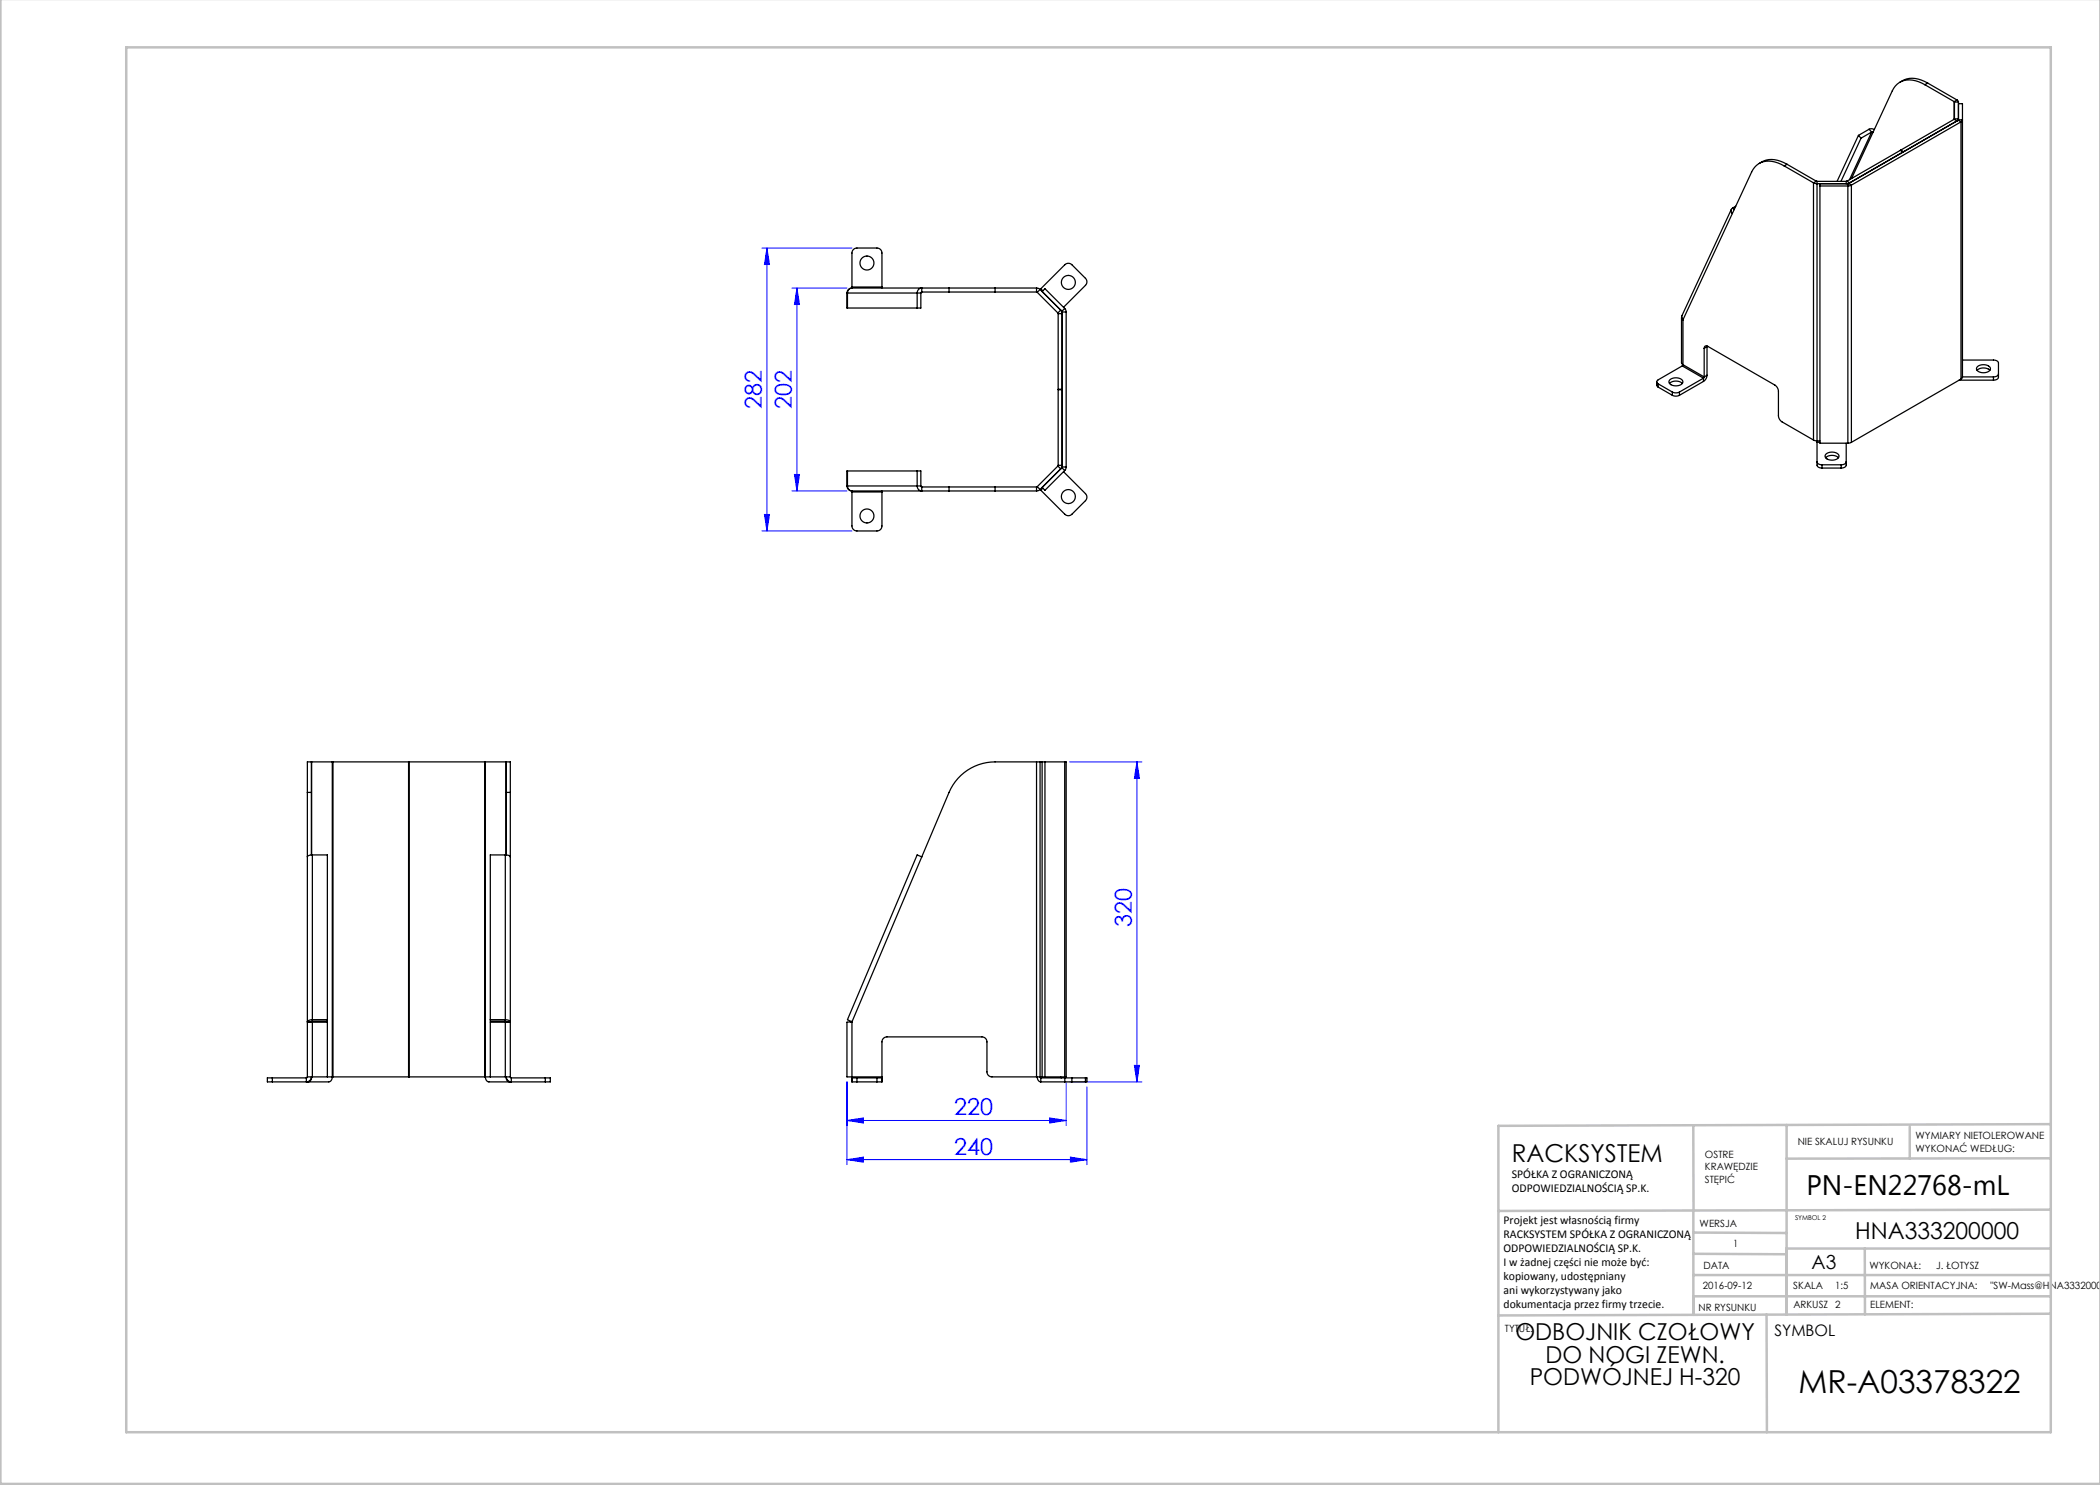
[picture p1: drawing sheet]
<svg xmlns="http://www.w3.org/2000/svg" width="420mm" height="297mm" viewBox="0 0 420 297" stroke-linecap="round" stroke-linejoin="round" font-family="sans-serif">
<g fill="none" stroke="#00f" stroke-width=".2">
<path d="M152.4 49.6h18M153.4 49.6v56.6M153.4 49.6l.5 3.3h-1zM158.4 57.6h11M159.4 57.6l.5 3.3h-1zM159.4 57.6v40.6M158.4 98.2h11M158.9 94.9h1l-.5 3.3zM152.4 106.2h18M152.9 102.9h1l-.5 3.3zM213.9 152.4h14.5M227.4 152.4v64"/>
<path d="M227.4 152.4l.5 3.3h-1zM169.4 216.4v16.5M213.2 216.4v8.7M214 216.4h14.4M217.4 217.4v15.5M226.9 213.1h1l-.5 3.3zM169.4 231.9l3.3-.5v1zM169.4 224.1l3.3-.5v1zM169.4 231.9h48M169.4 224.1h43.8M209.9 223.6l3.3 .5-3.3 .5zM214.1 231.4l3.3 .5-3.3 .5z"/>
</g>
<g fill="none" stroke="#c0c0c0" stroke-width=".5">
<path d="M.1 -.1v296.9h419.9M25.2 9.5h385v276.9h-385zM338.7 225.2v16.9M357.3 225v37.9M382 225.4v6.3M410.1 224.8l-110.4 .4v61.2M410.1 231.7h-52.8M338.7 259.3h71.5M338.7 255h71.5M338.7 250.8l18.6 .1M338.7 246.5l18.6 .1M338.7 242.1v20.9"/>
<path d="M373 249.7v13.2M410.1 241.9l-110.4 .3M410.2 249.7h-52.9v13.2M353.3 262.9l.1 23.5M410.2 262.7l-110.5 .4"/>
</g>
<g fill="#00f">
<path d="M214.1 231.4l3.3 .5-3.3 .5zM169.4 231.9l3.3-.5v1zM209.9 223.6l3.3 .5-3.3 .5zM169.4 224.1l3.3-.5v1z"/>
<path d="M152.9 102.9h1l-.5 3.3zM153.4 49.6l.5 3.3h-1z"/>
<path d="M226.9 213.1h1l-.5 3.3zM227.4 152.4l.5 3.3h-1z"/>
<path d="M158.9 94.9h1l-.5 3.3zM159.4 57.6l.5 3.3h-1z"/>
</g>
<g fill="none" stroke="#000" stroke-width=".25">
<path d="M380 16.4a4.8 4.8 0 0 1 5.5 .2M385 16.9a4.5 4.5 0 0 0-5.9 .3l-.6 1-8.2 17.5M385 16.9l5.8 3.4M385.5 16.6l-.5 .3M385.5 16.6l5.9 3.4M391.4 20l.3 .4M391.4 20l-.6 .3M351.8 32.7a4.8 4.8 0 0 1 5.6 .2M356.8 33.2a4.5 4.5 0 0 0-5.9 .3l-.6 .9-3.8 8.3M356.8 33.2l5.9 3.4M357.4 32.9l-.6 .3M357.4 32.9l5.9 3.3"/>
<path d="M362.7 36.6l.7 .1h6.2M362.7 36.6v51.4M363.3 36.2l.1 .1M363.3 36.2l-.6 .4M363.4 36.3v51.9M363.4 36.3h5.8M364 36.7v51.9h5.6M369.4 36.2l.5 .4-.7 .1v-.4M369.4 36.2l-.2 .1M369.6 36.7v51.9M369.7 36.7h-.1M369.7 36.7l.6 .3"/>
<path d="M370.3 37l-.7 .2h-5.6M370.3 37v51.5M371.7 27.1l.5 .5M371.7 27.1l-4.3 9.2M372.2 27.6l-4 8.7M373.8 25.9l.5-.2 .6 .2M373.8 25.9l-2.1 1.2M373.8 25.9l.5 .5M374.3 26.4l.3 .1M374.3 26.4l-2.1 1.2M374.3 26.4l-4.4 9.5M380.1 30l.6 .4"/>
<path d="M380.1 30v.1M380.6 30.4l-.5-.3-10.7 6.1M390.8 20.3l.1 .1M390.8 23.9l-10.7 6.1M390.8 20.3v3.6M390.9 23.8l-.1 .1M390.9 23.8h.8l-.3 .4-.6-.3M390.9 20.4v3.4M390.9 20.4h.8M391.6 24l-21.9 12.7M391.6 24l.6 .4M391.7 24h.8l-.3 .4"/>
<path d="M391.7 24h-.1M391.7 20.4v3.6M391.7 20.7h.8v54.7M392.2 24.4l-21.9 12.6M392.2 24.4v51.4M169.4 58.6v3h14.8v-3M169.4 58.6h14.8M170.4 57.6a.94 .94 0 0 0-.9 1v3M170.4 57.6a1 1 0 0 0-1 1M170.4 57.4v.2M170.4 57.4v-6.8a1 1 0 0 1 1-1h4a1 1 0 0 1 1 1v6.8M170.4 57.6h19.4"/>
<path d="M170.4 57.4h6M176.4 57.4v.2M184.4 58.4v-.8a.96 .96 0 0 0-1 1v3M184.4 58.4l-.2 .2M184.4 58.4h5.4M189.8 57.6h9.2M189.8 58.4h9.2M189.8 57.6v.8M199 57.6v.8M199 57.6h8.3M199 58.4h8.3M207.3 58.4l.1 .1"/>
<path d="M207.3 57.6l.7 .3M207.3 57.6v.8M207.4 58.5l4.2 4.1M208 57.9l-.6 .6M208 57.9l4.4 4.4M208.2 57.8l-.2 .1M208.2 57.8l4.8-4.9a1 1 0 0 1 1.4 0l2.7 2.8a1 1 0 0 1 0 1.4l-4.4 4.4M208.2 57.8l.4 .4M208.4 58.3l.6-.6 3.9 4M346.3 41.9l-9.9 21.2v.6l.2 .3M346.5 42.7l-9.9 21.3M346.5 41.6a.68 .68 0 0 0 0 1.1"/>
<path d="M346.5 41.6l.3 .3M347.1 41.2l-.6 .4M211.6 62.6v.1M211.6 62.6l.5-.6 .3 .3v.4h-.8M211.6 62.7v15.1h.8M212.4 62.3v.1M212.4 78h-.8v15.1M212.4 62.4v31M212.4 62.4h.8M212.9 61.7l.3 .7M212.9 61.7l-.5 .6M213.2 62.4v31"/>
<path d="M331.4 76.4v.7l.2 .3M331.6 76.8l2.9 1.6M331.6 76.8v.6M331.6 77.4l2.9 1.7M333.9 76.7a1.94 1.94 0 0 1 2.6 0M334 75.9a1.82 1.82 0 0 1 2.6 .4 1.48 1.48 0 0 1-2.2 .8l-.5-.5-.1-.3zM334.5 78.4a1.56 1.56 0 0 0 1.4 0M334.5 79.1a1.56 1.56 0 0 0 1.4 0M334.5 78.4v.7M335.9 78.4v.7M336.3 63.5v9l.3 .4M336.4 63.4v.4l.2 .2"/>
<path d="M336.5 73.2l-4.9 2.8a.43 .43 0 0 0-.2 .4 .43 .43 0 0 0 .2 .4M336.5 73.2l4.2 2.4M336.6 72.9l-.1 .3M336.6 72.9l4.2 2.5M336.6 64v8.9M340.7 75.6l-4.8 2.8M340.7 75.6v.7M340.7 76.3l-4.8 2.8M340.8 69.7a.43 .43 0 0 1 .2-.5 .43 .43 0 0 1 .5 .1l13.5 7.7a1.56 1.56 0 0 1 .7 1.2v4.9a1.56 1.56 0 0 0 .7 1.3l6.3 3.6M340.8 75.4l-.1 .2M340.8 69.7v5.7M341.4 75.1a1.56 1.56 0 0 1-.7 1.2"/>
<path d="M341.4 69.3l-.6 .4M341.4 75.1l-.6 .3M341.4 69.3v5.8M341.4 69.2v.1M391.8 76h.1M391.9 76h6.8M391.9 76h.1M392.2 75.8l-21.9 12.7M392.5 72h6.2a.88 .88 0 0 1 1 .6v2.9a.88 .88 0 0 1-1 .5M392.5 75.4l-.3 .4M392.5 75.4h6.2M395.4 74.1a1.94 1.94 0 0 1 2.6 0"/>
<path d="M395.5 73.3a1.82 1.82 0 0 1 2.6 .4 1.48 1.48 0 0 1-2.2 .7l-.4-.2-.2-.4zM398.7 75.4v.6M399.7 74.8a.88 .88 0 0 1-1 .6M169.4 97.2a1 1 0 0 0 1 1M169.4 97.2v-3h14.8v3M169.4 97.2h14.8M169.5 94.2v3a.94 .94 0 0 0 .9 1M170.4 98.2v.2M170.4 98.4v6.8a1 1 0 0 0 1 1h4a1 1 0 0 0 1-1v-6.8M170.4 98.2h19.4M170.4 98.4h6M176.4 98.2v.2"/>
<path d="M183.4 94.2v3a.96 .96 0 0 0 1 1v-.8M184.2 97.2l.2 .2M184.4 97.4h5.4M189.8 97.4h9.2M189.8 98.2h9.2M189.8 97.4v.8M199 97.4v.8M199 97.4h8.3M199 98.2h8.3M207.3 97.4v.8M207.4 97.3l-.1 .1M207.4 97.3l.6 .6"/>
<path d="M208 97.9l-.7 .3M208 97.9l.2 .1M208.6 97.6l-.4 .4M211.6 93.2l-4.2 4.1M211.6 93.1h.8v.4l-.3 .3-.5-.6M211.6 93.1v.1M212.4 93.5l-4.4 4.4M212.4 93.5l.5 .6M212.4 93.4v.1M212.4 93.4h.8M212.7 94.3l4.4 4.4a1 1 0 0 1 0 1.4l-2.7 2.8a1 1 0 0 1-1.4 0l-4.8-4.9M212.9 94.1l-3.9 4-.6-.6"/>
<path d="M213.2 93.4l-.3 .7M362.7 88l.7 .2M363.4 92.4a.88 .88 0 0 0 1 .6M363.4 88.5v4.5a.88 .88 0 0 0 1 .6M363.4 88.2v.3M363.4 88.2h.6M363.4 88.5h.6M364.4 93h3.8M364.4 93v.6M364.4 93.6h3.8M365.1 91.6a1.94 1.94 0 0 1 2.6 0M365.2 90.8a1.82 1.82 0 0 1 2.6 .3 1.48 1.48 0 0 1-2.1 .8l-.5-.2-.2-.4z"/>
<path d="M368.2 93v.6M369.2 92.4a.88 .88 0 0 1-1 .6M369.2 88.6v4.4a.88 .88 0 0 1-1 .6M370.3 88.5l-.7 .1M61.5 158.5h.8M61.5 158.5v56.9M62.3 152.4h-.8v6.1M62.3 152.4v6.1M62.3 152.4h.1M62.3 158.5v12.5M62.3 152.4h4.2M62.3 152.4v18.6"/>
<path d="M66.5 152.4h.1M66.5 152.4v63M66.6 152.4h30.3M66.6 152.4v63M81.7 152.4v63M81.8 152.4v63M96.9 152.4h.2M96.9 152.4v63M97.1 152.4h4.1M97.1 152.4v63M101.2 152.4h.1M101.2 152.4v18.6"/>
<path d="M101.3 152.4h.8v6.1M101.3 152.4v6.1M101.3 158.5h.8M101.3 158.5v12.5M102.1 158.5v56.9M207.3 152.4h-8.3a10 10 0 0 0-9.2 6.1l-19.4 45.9M207.3 152.4h.7M207.3 152.4v63M208 152.4h4.9M208 152.4v63M208.4 152.4v63M209 152.4v63"/>
<path d="M212.9 152.4h.3v63h-.3M212.9 152.4v63M62.5 171a.96 .96 0 0 0-1 .4M62.5 171h3v33.2h-3M62.5 171v33.2M101.1 171a.96 .96 0 0 1 1 .4M101.1 171v33.2M101.1 171h-3v33.2h3M184.4 171.4l-1-.4-13.9 32.9 .9 .5M54.5 215.6h-1v.8h1M54.5 215.6h6.8M54.5 215.6v.8"/>
<path d="M61.5 204.4h1M61.5 215.4h1M61.5 215.4l-.2 .2M61.5 204.4h.8M62.3 204.4h.2M62.3 215.4a1 1 0 0 1-1 1v-.8M62.3 215.4a.89 .89 0 0 1-.7 1v-.1M62.3 204.3v.1M62.5 204.2l-.2 .2M62.5 215.4h4M62.5 204.4h3v11M62.5 204.4v11"/>
<path d="M65.5 203.9h-3a.96 .96 0 0 0-1 .5M66.5 215.4a.89 .89 0 0 1-.8 1h-11.2M66.5 215.4h.1M66.6 215.4h30.3M96.9 215.4h.2M97.1 215.4a.89 .89 0 0 0 .7 1h11.3M97.1 215.4h4M98.1 203.9h3a.96 .96 0 0 1 1 .5M101.1 215.4h1M101.1 204.2l.2 .2M101.1 204.4h-3v11M101.1 204.4v11"/>
<path d="M101.2 215.4a.89 .89 0 0 0 .7 1v-.1M101.2 204.3v.1M101.3 204.4h-.2M101.3 215.4a1 1 0 0 0 1 1v-.8M101.3 204.4h.8M102.1 204.4h-1M102.1 215.4l.2 .2M102.3 215.6h6.8M109.1 215.6h1v.8h-1M109.1 215.6v.8M170.2 204.2l.2 .2M170.4 215.6h1"/>
<path d="M170.4 216.4h1M170.4 215.4v.2M170.4 204.4h-1v11h1M170.4 204.4h-.2M170.4 215.6v.8M170.4 215.4h6M170.4 204.4v11M171.4 215.6h4M171.4 216.4h4M171.4 215.6v.8M175.4 215.6h1M175.4 216.4h1"/>
<path d="M175.4 215.6v.8M176.4 215.4v.2M176.4 215.4v-7a1 1 0 0 1 1-1h19a1 1 0 0 1 1 1v6a1 1 0 0 0 1 1h8.9M176.4 215.6v.8M207.3 215.4h.7M207.4 215.4a.89 .89 0 0 0 .8 1M208 215.4l.2 .2M208 215.4h4.9M208.2 215.6h4.8M208.2 216.4h4.8M208.2 215.6v.8M212.1 215.4l.2 .2"/>
<path d="M213 215.6h1.4M213 216.4h1.4M213 215.6v.8M214.4 215.6h2.7M214.4 216.4h2.7M214.4 215.6v.8M217.1 215.6h.3v.8h-.3M217.1 215.6v.8"/>
<circle cx="173.4" cy="52.6" r="1.4"/>
<circle cx="213.7" cy="56.5" r="1.4"/>
<circle cx="213.7" cy="99.3" r="1.4"/>
<circle cx="173.4" cy="103.2" r="1.4"/>
</g>
<text font-size="6.3" x="359.7" y="278.5">MR-A03378322</text>
<text font-size="5.6" x="361.3" y="239.1">PN-EN22768-mL</text>
<text font-size="4.9" x="302.4" y="232.4">RACKSYSTEM</text>
<g font-size="4.7" fill="#00f">
<text x="152.4" y="81.8" transform="rotate(-90 152.4 81.8)">282</text>
<text x="158.4" y="81.8" transform="rotate(-90 158.4 81.8)">202</text>
<text x="226.4" y="185.3" transform="rotate(-90 226.4 185.3)">320</text>
<text x="190.8" y="223.1">220</text>
<text x="190.8" y="230.9">240</text>
</g>
<g font-size="4.7">
<text x="371" y="247.8">HNA333200000</text>
<text x="303.1" y="268.1">ODBOJNIK CZOŁOWY</text>
<text x="309.1" y="272.6">DO NOGI ZEWN.</text>
<text x="306" y="277.1">PODWÓJNEJ H-320</text>
</g>
<text font-size="3.9" x="362.3" y="253.8">A3</text>
<text font-size="3.2" x="354.9" y="267.2">SYMBOL</text>
<g font-size="2.4">
<text x="302.4" y="235.6">SPÓŁKA Z OGRANICZONĄ</text>
<text x="302.4" y="238.4">ODPOWIEDZIALNOŚCIĄ SP.K.</text>
<text x="300.7" y="244.7">Projekt jest własnością firmy</text>
<text x="300.7" y="247.5">RACKSYSTEM SPÓŁKA Z OGRANICZONĄ</text>
<text x="300.7" y="250.3">ODPOWIEDZIALNOŚCIĄ SP.K.</text>
<text x="300.7" y="253.1">I w żadnej części nie może być:</text>
<text x="300.7" y="256">kopiowany, udostępniany</text>
<text x="300.7" y="258.8">ani wykorzystywany jako</text>
<text x="300.7" y="261.6">dokumentacja przez firmy trzecie.</text>
</g>
<g font-size="2">
<text x="383.1" y="227.9">WYMIARY NIETOLEROWANE</text>
<text x="341" y="231.6">OSTRE</text>
<text x="359.5" y="228.9">NIE SKALUJ RYSUNKU</text>
<text x="383.1" y="230.4">WYKONAĆ WEDŁUG:</text>
<text x="341" y="234.1">KRAWĘDZIE</text>
<text x="341" y="236.6">STĘPIĆ</text>
<text x="339.9" y="245.4">WERSJA</text>
<text x="346.6" y="249.5">1</text>
<text x="340.6" y="257.7">2016-09-12</text>
<text x="340.7" y="253.8">DATA</text>
<text x="358.7" y="257.7">SKALA</text>
<text x="367" y="257.7">1:5</text>
<text x="373.9" y="253.8">WYKONAŁ:</text>
<text x="374.1" y="257.7">MASA ORIENTACYJNA:</text>
<text x="387.2" y="253.8">J. ŁOTYSZ</text>
<text x="398.1" y="257.7">&quot;SW-Mass@HNA33320000</text>
<text x="339.7" y="262.3">NR RYSUNKU</text>
<text x="358.7" y="261.7">ARKUSZ 2</text>
<text x="374.1" y="261.7">ELEMENT:</text>
<text x="301" y="266.4">TYTUŁ:</text>
</g>
<text font-size="1.3" x="359" y="244">SYMBOL 2</text>
</svg>
